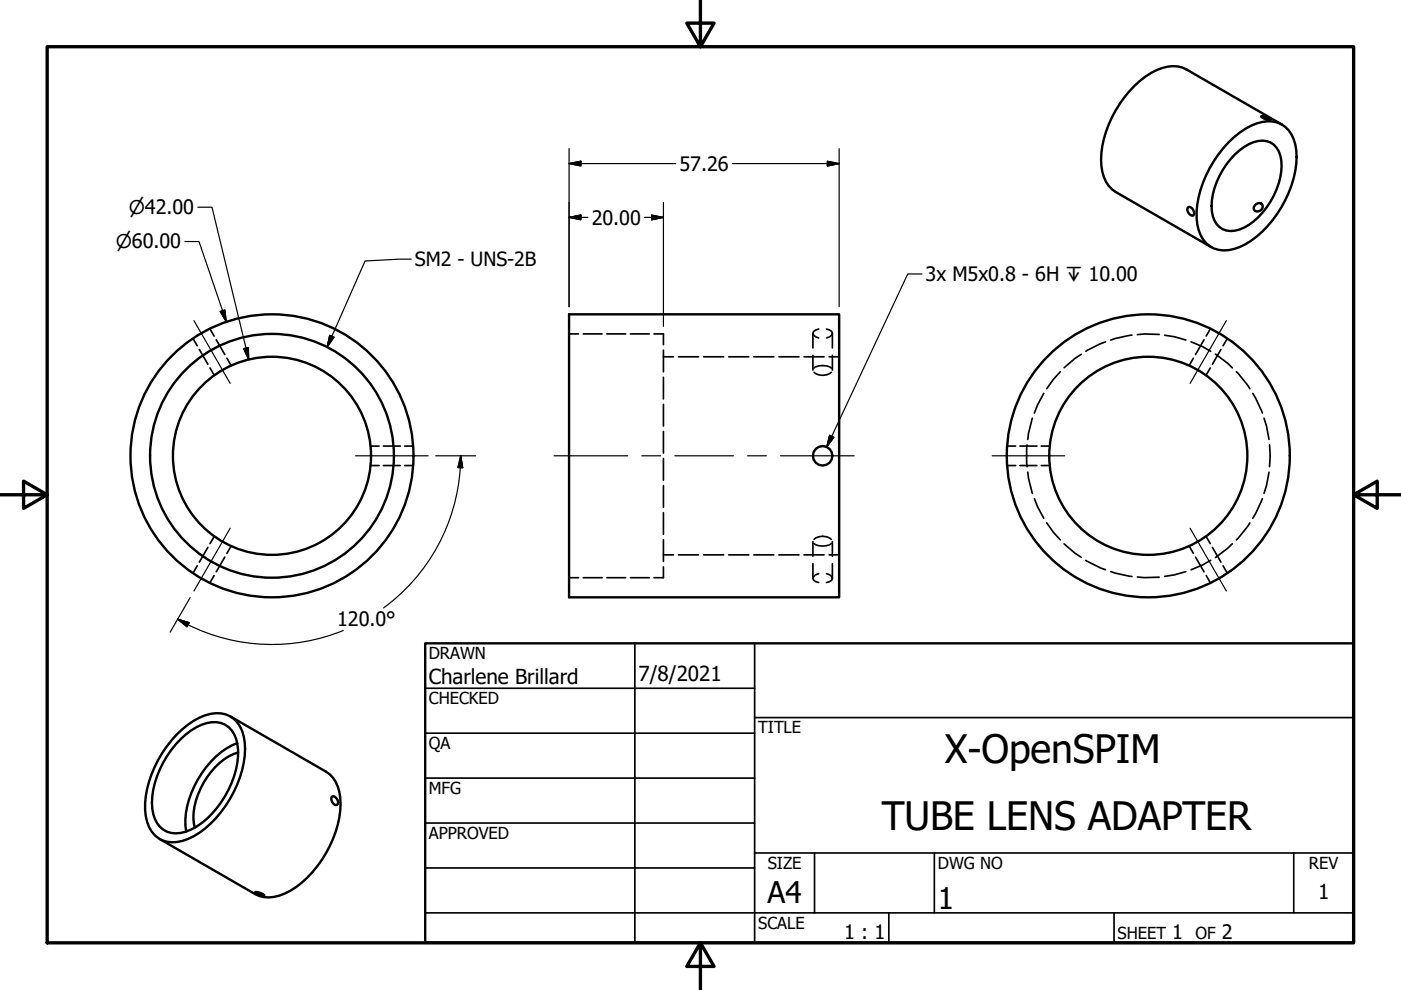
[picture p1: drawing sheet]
<svg xmlns="http://www.w3.org/2000/svg" width="297mm" height="210mm" viewBox="0 0 297 210" stroke-linecap="round" stroke-linejoin="round" font-family="sans-serif">
<!-- layer: Visible (ANSI) -->
<g fill="none" stroke="#000" stroke-width=".51">
<path d="M260.5 30.2a13.7 13.7 0 0 1 8.2-4.5 5.7 5.7 0 0 1 5.9 5 19 19 0 0 1-2.9 13.2 20.1 20.1 0 0 1-8.9 8.5 6 6 0 0 1-7.7-1.6 12.7 12.7 0 0 1-.6-10.5 25.4 25.4 0 0 1 6-10.1zM261.8 32.8a8.1 8.1 0 0 1 6.8-2.9 4.3 4.3 0 0 1 3.1 4.1 15.9 15.9 0 0 1-7.9 14.2 4.5 4.5 0 0 1-5.8-.7 7.9 7.9 0 0 1-.9-6.3 17.5 17.5 0 0 1 4.7-8.4zM267.4 24.6a2.51 2.51 0 0 1 1.9 .8 2.07 2.07 0 0 1-1.9-.8zM271.8 26.4l-20.2-11.7a6.9 6.9 0 0 0-6.4 .2 22.3 22.3 0 0 0-10.7 13 13.8 13.8 0 0 0 0 10.6l.6 .9 1.5 1.3 20.2 11.7M252 43.9a1.19 1.19 0 0 1 1 1.8 1.19 1.19 0 0 1-1-1.8zM266 43.5a.87 .87 0 0 1 1.1-.4 .87 .87 0 0 1 .6 1 1 1 0 0 1-.9 .7 1 1 0 0 1-1-.6zM120.7 66.6h57.2v60h-57.2zM37.5 155.7a13.6 13.6 0 0 1 8.3-4.5 5.6 5.6 0 0 1 5.9 5 19.1 19.1 0 0 1-3 13.2 20.2 20.2 0 0 1-8.9 8.5 6.3 6.3 0 0 1-7-.9 8.9 8.9 0 0 1-2-6.7 24 24 0 0 1 6.7-14.6zM38.3 156.7a10.7 10.7 0 0 1 7.6-3.6 5 5 0 0 1 4.4 4.7 18.5 18.5 0 0 1-4.4 13.6 12.4 12.4 0 0 1-8.6 5.3 4.8 4.8 0 0 1-4.8-4.1 16.6 16.6 0 0 1 2.9-12.3l1.9-2.5zM48.9 151.9l20.2 11.7a6.9 6.9 0 0 1 3 5.5 22.3 22.3 0 0 1-5.9 15.9 13.8 13.8 0 0 1-9.2 5.3l-2-.3-.9-.4-20.2-11.7M50.3 157.6a18.3 18.3 0 0 0-9.7 10.5 14.9 14.9 0 0 0-1.1 8.2M50.5 159.6a13.5 13.5 0 0 0-8 7.6 12.5 12.5 0 0 0-1.2 8.3"/>
<path d="M70.4 168.9a1.19 1.19 0 0 1 1.1 1.7 1.19 1.19 0 0 1-1.1-1.7zM54.1 189.1a2.07 2.07 0 0 1 1.9 .8 2.48 2.48 0 0 1-1.9-.8z"/>
<circle cx="57.7" cy="96.6" r="30"/>
<circle cx="57.7" cy="96.6" r="21"/>
<circle cx="57.7" cy="96.6" r="25.8"/>
<circle cx="174.4" cy="96.6" r="2.07"/>
<circle cx="243.5" cy="96.6" r="30"/>
<circle cx="243.5" cy="96.6" r="21"/>
</g>
<!-- layer: Hidden (ANSI) -->
<g fill="none" stroke="#000" stroke-width=".35">
<path d="M40.9 71.8l.9 1.5M42.3 74.1l1.8 3.1M44.5 69.7l.9 1.6M44.5 78l.9 1.6M45.8 72l1.9 3.2M48.1 75.9l.9 1.6M120.7 70.8h2M123.7 70.8h4M128.7 70.8h4M133.7 70.8h4M138.7 70.8h2v2.3M140.7 74.2v4.6"/>
<path d="M140.7 80v4.6M140.7 75.6h2.1M143.8 75.6h4.3M149.2 75.6h4.2M154.5 75.6h4.3M159.8 75.6h4.3M165.1 75.6h4.3M170.5 75.6h4.2M172.3 70.7v3.1M172.3 75.3v3.2M172.5 78.1a3.5 3.5 0 0 1 3.8 0M172.6 78.9a2.9 2.9 0 0 0 3.6 0"/>
<path d="M173.6 69.8l-.6 .2-.5 .3-.2 .4 .2 .4 .5 .3 .6 .3M175.2 69.8l1.1 .5 .2 .4M175.8 75.6h2.1M176.5 70.7l-.2 .4-1.1 .6M176.5 70.7v3.1M176.5 75.3v3.2M224.8 78.8l-1.5 1.6-1.4 2M229.3 75.1l-1.4 .9-2.3 2M234.4 72.5l-1 .3-3.2 1.7M240 71.1l-4.5 1M245.8 70.9l-3.1-.1-1.5 .1M246.9 71.1l2.1 .3 2.4 .7"/>
<path d="M252.5 72.5l2.5 1 1.7 1M253 75.9l-.9 1.6M255.3 72l-1.8 3.2M256.6 78l-.9 1.6M256.6 69.7l-.9 1.6M257.7 75.1l2.6 1.9 1 1M258.9 74.1l-1.8 3.1M260.2 71.8l-.9 1.5M262.1 78.8l2.9 3.6M78.6 98.7h1.8M78.6 94.6h1.8M81.3 98.7h3.6"/>
<path d="M81.3 94.6h3.6M85.8 98.7h1.8M85.8 94.6h1.8M140.7 85.7v4.6M140.7 91.5v4.6M140.7 97.2v4.6M213.5 98.7h1.8M213.5 94.6h1.8M216.2 98.7h3.7M216.2 94.6h3.7M217.8 94.3v4.7M218.9 88.7l-.8 3.2-.2 1.3"/>
<path d="M220.8 98.7h1.8M220.8 94.6h1.8M221.3 83.4l-1.3 2.4-.7 1.8M265.6 83.4l.6 1 1.4 3.2M268 88.7l.5 1.6 .6 2.9M269.2 94.3l.1 2.3-.1 2.4M41.8 120l-.9 1.5M44.1 116.1l-1.8 3.1M45.4 113.7l-.9 1.6M47.7 118.1l-1.9 3.1M49 115.8l-.9 1.5M140.7 103v4.6"/>
<path d="M140.7 108.7v4.6M140.7 114.4v4.6M140.7 117.6h2.1M143.8 117.6h4.3M149.2 117.6h4.2M154.5 117.6h4.3M159.8 117.6h4.3M165.1 117.6h4.3M170.5 117.6h4.2M172.3 114.8v3.1M172.3 119.5v3.1M172.5 115.2a3.5 3.5 0 0 0 3.8 0"/>
<path d="M172.6 114.4a2.9 2.9 0 0 1 3.6 0M175.8 117.6h2.1M176.5 114.8v3.1M176.5 119.5v3.1M217.9 100.1l.2 1.3 .8 3.2M219.3 105.7l.7 1.7 1.3 2.5M221.9 110.9l1.4 1.9 1.5 1.7M225.6 115.3l2.3 2 1.4 .9M230.2 118.8l3.2 1.6 1 .4M252.1 115.8l.9 1.5M253.5 118.1l1.8 3.1M255.7 113.7l.9 1.6"/>
<path d="M256.7 118.8l-1.7 1-2.5 1M257.1 116.1l1.8 3.1M259.3 120l.9 1.5M261.3 115.3l-1 1-2.6 1.9M265 110.9l-2.9 3.6M267.6 105.7l-1.4 3.2-.6 1M269.1 100.1l-.6 2.8-.5 1.7M45.4 122l-.9 1.6M120.7 122.5h2M123.7 122.5h4M128.7 122.5h4M133.7 122.5h4"/>
<path d="M140.7 120.2v2.3h-2M173.6 121.6l-.6 .3-.5 .3-.2 .4 .2 .4 1.1 .5M175.2 121.6l1.1 .6 .2 .4M176.5 122.6l-.2 .4-1.1 .5M235.5 121.2l.9 .3 3.6 .7M241.2 122.3l1.5 .2 3.1-.1M251.4 121.2l-2.4 .7-2.1 .3M255.7 122l.9 1.6"/>
</g>
<!-- layer: Border (ANSI) -->
<path d="M148.5 0v9.9l-2.9-5h5.8l-2.9 5M10 9.9h277v190h-277zM0 104.9h10l-5-2.9v5.8l5-2.9M287 104.9l5 2.9v-5.8l-5 2.9h10M148.5 199.9l2.9 5h-5.8l2.9-5v10" fill="none" stroke="#000" stroke-width=".71"/>
<!-- layer: Title (ANSI) -->
<g fill="none" stroke="#000" stroke-width=".35">
<path d="M134.6 136.4v63.5M160 136.4v63.5M90.1 145.9h69.9M90.1 155.5h69.9M160 152.1h127M90.1 165h69.9M90.1 174.5h69.9M90.1 193.6h196.9M90.1 184h69.9M160 180.9h127M172.7 180.9v12.7M188.4 193.6v6.3"/>
<path d="M198.1 180.9v12.7M236.2 193.6v6.3M274.3 180.9v12.7"/>
</g>
<path d="M90.1 136.4h196.9v63.5h-196.9z" fill="none" stroke="#000" stroke-width=".51"/>
<!-- layer: Centerline (ANSI) -->
<path d="M41.1 68l7.7 13.3M260 68l-7.7 13.3M75.4 96.6h15.4M117.5 96.6h15.6M136.1 96.6h4M143.1 96.6h12.4M158.5 96.6h4M165.5 96.6h15.6M210.4 96.6h15.3M48.8 112l-7.7 13.3M252.3 112l7.7 13.3" fill="none" stroke="#000" stroke-width=".25"/>
<!-- layer: Dimension (ANSI) -->
<g fill="none" stroke="#000" stroke-width=".25">
<path d="M120.7 34.7l2.5-.5v1zM120.7 34.7h22.6M120.7 31.5v33.5M155.3 34.7h22.6M175.4 34.2l2.5 .5-2.5 .5zM177.9 31.5v33.5M39.2 51.2h3l5.8 17M41.9 43.9h3l7.8 32.3M120.7 46.1l2.5-.5v1zM120.7 46.1h3.9M136.7 46.1h4M138.2 45.6l2.5 .5-2.5 .5z"/>
<path d="M140.7 42.9v26.3M46.7 66l1-.3 .3 2.5zM51.7 73.9l.9-.2 .1 2.5zM92.4 96.6h8.4M97.6 99.1a40 40 0 0 1-16.3 29.8M97.7 96.6l.4 2.6-1-.1zM97.7 96.6l-.1 2.5M37.7 131.3l2.4 .7-.5 .9zM37.7 131.3a40 40 0 0 0 35.1 2.4M40.3 126.7l-4.2 7.3"/>
</g>
<g fill="#000" stroke="#000" stroke-width=".25">
<path d="M120.7 34.7l2.5-.5zM120.7 34.7l2.5-.5v1zM175.4 35.2l2.5-.5zM175.4 34.2l2.5 .5-2.5 .5zM120.7 46.1l2.5-.5zM120.7 46.1l2.5-.5v1zM138.2 46.6l2.5-.5zM138.2 45.6l2.5 .5-2.5 .5zM46.7 66l1.3 2.2zM46.7 66l1-.3 .3 2.5zM51.7 73.9l1 2.3zM51.7 73.9l.9-.2 .1 2.5z"/>
<path d="M97.7 96.6l.4 2.6zM97.7 96.6l.4 2.6-1-.1zM37.7 131.3l2.4 .7zM37.7 131.3l2.4 .7-.5 .9z"/>
</g>
<!-- layer: Symbol (ANSI) -->
<path d="M87.2 54.9l-9.8 .4-8 18.3M195.5 58.1h-3l-17.2 36.7M69.9 71.1l.9 .4-1.4 2.1zM175.9 95.2a2.07 2.07 0 0 0-3.3 .5M175.9 92.3l.9 .4-1.5 2.1z" fill="none" stroke="#000" stroke-width=".25"/>
<path d="M69.9 71.1l-.5 2.5zM69.9 71.1l.9 .4-1.4 2.1zM175.9 92.3l-.6 2.5zM175.9 92.3l.9 .4-1.5 2.1z" fill="#000" stroke="#000" stroke-width=".25"/>
<g font-size="8.3">
<text x="200.3" y="161.8">X-OpenSPIM</text>
<text x="186.9" y="175.9">TUBE LENS ADAPTER</text>
</g>
<g font-size="6.3">
<text x="162.8" y="191.4">A4</text>
<text x="198.9" y="192.8">1</text>
</g>
<g font-size="4.4">
<text x="90.9" y="145.1">Charlene Brillard</text>
<text x="135.4" y="144.5">7/8/2021</text>
<text x="279.5" y="190.7">1</text>
</g>
<g font-size="4.2">
<text x="144.1" y="36.2">57.26</text>
<text x="125.4" y="47.6">20.00</text>
<text x="196.3" y="59.6">3x M5x0.8 - 6H ↧ 10.00</text>
<text x="71.5" y="132.8">120.0°</text>
<text x="179" y="199.1">1 : 1</text>
<text x="248.5" y="199.1">1</text>
<text x="259" y="199.1">2</text>
</g>
<text font-size="4.1" x="88" y="56.4">SM2 - UNS-2B</text>
<g font-size="4">
<text x="27.3" y="45.4">⌀42.00</text>
<text x="24.6" y="52.7">⌀60.00</text>
</g>
<g font-size="3.5">
<text x="90.9" y="139.7">DRAWN</text>
<text x="90.9" y="149.3">CHECKED</text>
<text x="160.8" y="155.5">TITLE</text>
<text x="90.9" y="158.8">QA</text>
<text x="90.9" y="168.3">MFG</text>
<text x="90.9" y="177.9">APPROVED</text>
<text x="162.8" y="184.2">SIZE</text>
<text x="198.9" y="184.2">DWG NO</text>
<text x="277.5" y="184.2">REV</text>
<text x="160.8" y="196.9">SCALE</text>
<text x="237" y="199.1">SHEET</text>
<text x="253.4" y="199.1">OF</text>
</g>
</svg>
